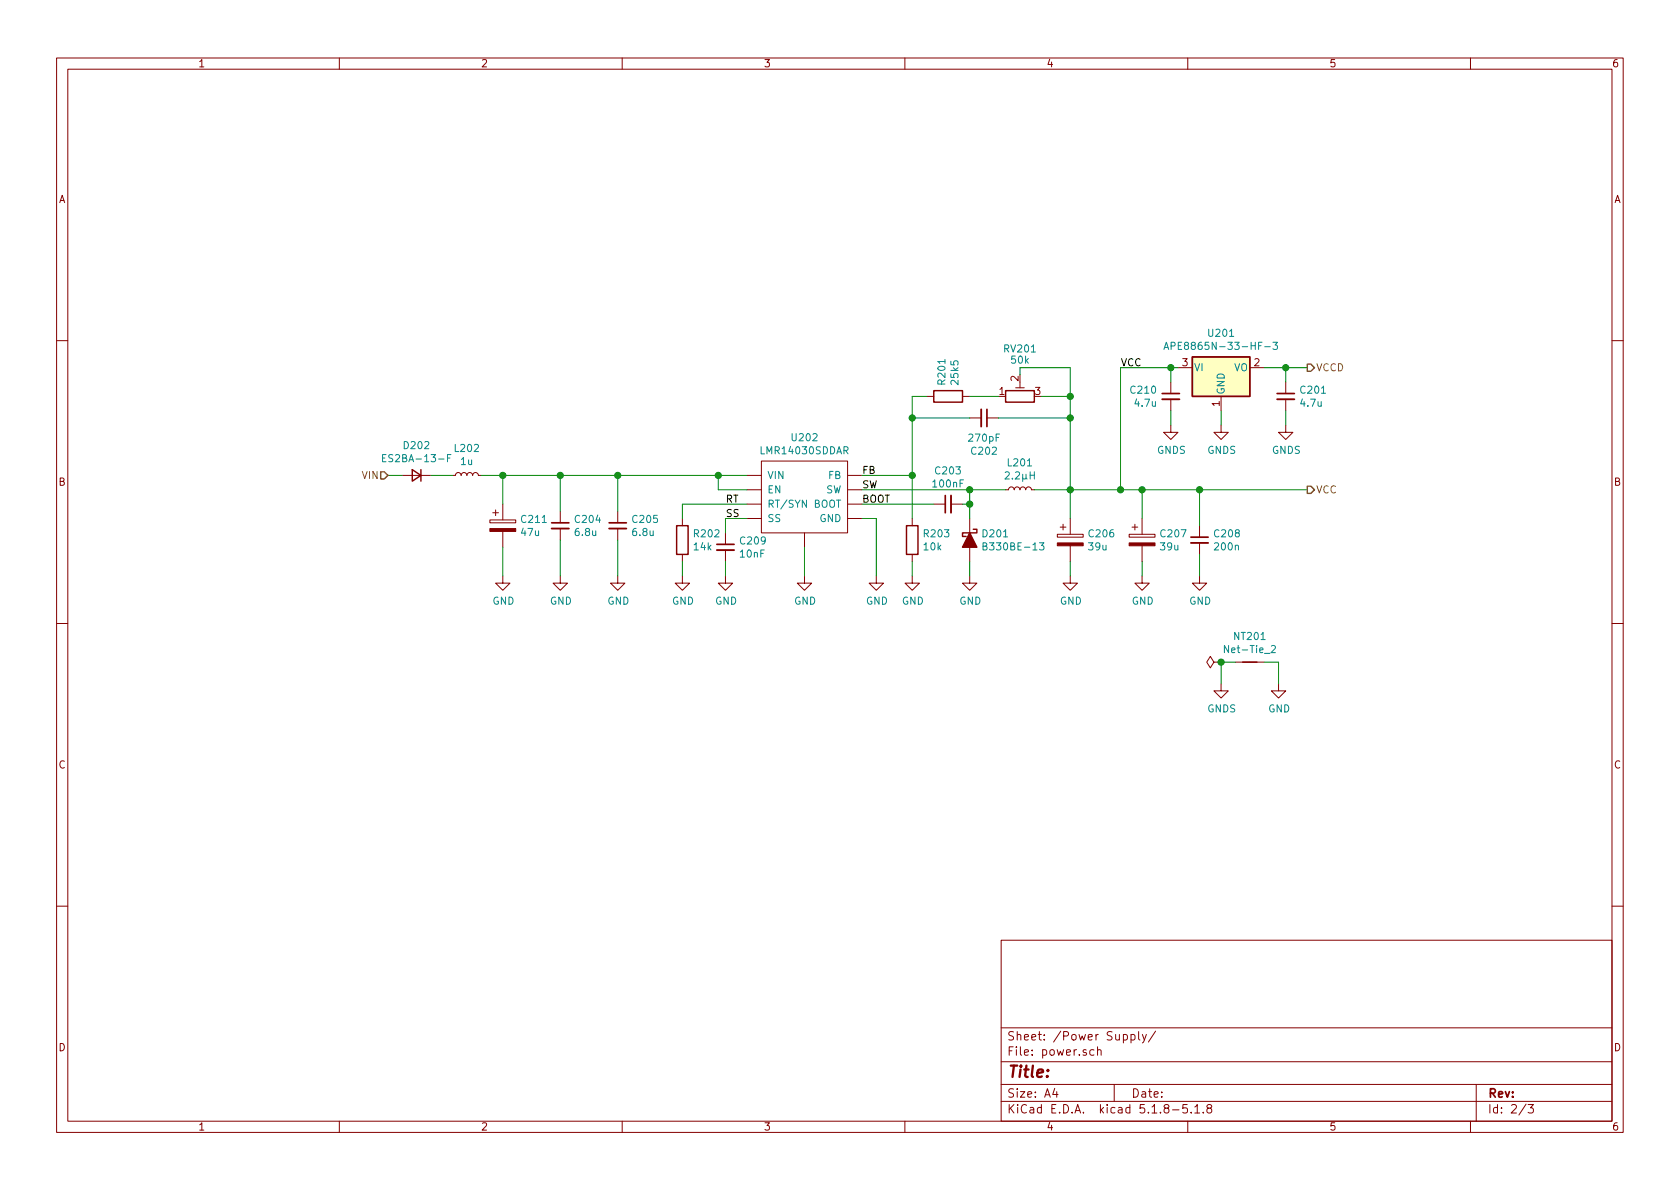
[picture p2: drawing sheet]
EESchema Schematic File Version 4
EELAYER 30 0
EELAYER END
$Descr A4 11693 8268
encoding utf-8
Sheet 2 3
Title ""
Date ""
Rev ""
Comp ""
Comment1 ""
Comment2 ""
Comment3 ""
Comment4 ""
$EndDescr
$Comp
L power:GND #PWR0207
U 1 1
P 5600 4000
F 0 "#PWR0207" H 5600 3750 50  0001 C CNN
F 1 "GND" H 5605 3827 50  0000 C CNN
F 2 "" H 5600 4000 50  0001 C CNN
F 3 "" H 5600 4000 50  0001 C CNN
	1    5600 4000
	1    0    0    -1  
$EndComp
$Comp
L power:GND #PWR0208
U 1 1
P 6100 4000
F 0 "#PWR0208" H 6100 3750 50  0001 C CNN
F 1 "GND" H 6105 3827 50  0000 C CNN
F 2 "" H 6100 4000 50  0001 C CNN
F 3 "" H 6100 4000 50  0001 C CNN
	1    6100 4000
	1    0    0    -1  
$EndComp
Wire Wire Line
	6000 3600 6100 3600
Wire Wire Line
	6100 3600 6100 4000
Wire Wire Line
	5600 3800 5600 4000
$Comp
L gpsdo-connector-rescue:LMR14030-project-psu-lmr14030-rescue U?
U 1 1
P 5550 3050
AR Path="/5C4495BD" Ref="U?"  Part="1" 
AR Path="/5DC0CB76/5C4495BD" Ref="U202"  Part="1" 
F 0 "U202" H 5600 3065 50  0000 C CNN
F 1 "LMR14030SDDAR" H 5600 2974 50  0000 C CNN
F 2 "Package_SO:TI_SO-PowerPAD-8" H 5350 2950 50  0001 C CNN
F 3 "" H 5350 2950 50  0001 C CNN
	1    5550 3050
	1    0    0    -1  
$EndComp
$Comp
L Device:D_Schottky_ALT D201
U 1 1
P 6750 3750
F 0 "D201" V 6704 3829 50  0000 L CNN
F 1 "B330BE-13" V 6795 3829 50  0000 L CNN
F 2 "Diode_SMD:D_SMB" H 6750 3750 50  0001 C CNN
F 3 "~" H 6750 3750 50  0001 C CNN
	1    6750 3750
	0    1    1    0   
$EndComp
$Comp
L power:GND #PWR0210
U 1 1
P 6750 4000
F 0 "#PWR0210" H 6750 3750 50  0001 C CNN
F 1 "GND" H 6755 3827 50  0000 C CNN
F 2 "" H 6750 4000 50  0001 C CNN
F 3 "" H 6750 4000 50  0001 C CNN
	1    6750 4000
	1    0    0    -1  
$EndComp
Wire Wire Line
	6750 3900 6750 4000
Wire Wire Line
	6000 3400 6750 3400
$Comp
L Device:C_Small C203
U 1 1
P 6600 3500
F 0 "C203" V 6829 3500 50  0000 C CNN
F 1 "100nF" V 6738 3500 50  0000 C CNN
F 2 "Capacitor_SMD:C_0805_2012Metric" H 6600 3500 50  0001 C CNN
F 3 "~" H 6600 3500 50  0001 C CNN
	1    6600 3500
	0    -1   -1   0   
$EndComp
Wire Wire Line
	6000 3500 6500 3500
Wire Wire Line
	6700 3500 6750 3500
Wire Wire Line
	6750 3500 6750 3400
$Comp
L Device:L_Small L201
U 1 1
P 7100 3400
F 0 "L201" V 7285 3400 50  0000 C CNN
F 1 "2.2µH" V 7194 3400 50  0000 C CNN
F 2 "Inductor_SMD:L_Coilcraft_XAL5030" H 7100 3400 50  0001 C CNN
F 3 "~" H 7100 3400 50  0001 C CNN
	1    7100 3400
	0    -1   -1   0   
$EndComp
$Comp
L Device:C_Small C205
U 1 1
P 4300 3650
F 0 "C205" H 4392 3696 50  0000 L CNN
F 1 "6.8u" H 4392 3605 50  0000 L CNN
F 2 "Capacitor_SMD:C_1206_3216Metric" H 4300 3650 50  0001 C CNN
F 3 "~" H 4300 3650 50  0001 C CNN
	1    4300 3650
	1    0    0    -1  
$EndComp
Wire Wire Line
	5200 3300 5000 3300
Wire Wire Line
	4300 3300 4300 3550
$Comp
L power:GND #PWR0204
U 1 1
P 4300 4000
F 0 "#PWR0204" H 4300 3750 50  0001 C CNN
F 1 "GND" H 4305 3827 50  0000 C CNN
F 2 "" H 4300 4000 50  0001 C CNN
F 3 "" H 4300 4000 50  0001 C CNN
	1    4300 4000
	1    0    0    -1  
$EndComp
Wire Wire Line
	4300 3750 4300 4000
$Comp
L Device:C_Small C209
U 1 1
P 5050 3800
F 0 "C209" H 5142 3846 50  0000 L CNN
F 1 "10nF" H 5142 3755 50  0000 L CNN
F 2 "Capacitor_SMD:C_0805_2012Metric" H 5050 3800 50  0001 C CNN
F 3 "~" H 5050 3800 50  0001 C CNN
	1    5050 3800
	1    0    0    -1  
$EndComp
Wire Wire Line
	5200 3600 5050 3600
Wire Wire Line
	5050 3600 5050 3700
$Comp
L power:GND #PWR0206
U 1 1
P 5050 4000
F 0 "#PWR0206" H 5050 3750 50  0001 C CNN
F 1 "GND" H 5055 3827 50  0000 C CNN
F 2 "" H 5050 4000 50  0001 C CNN
F 3 "" H 5050 4000 50  0001 C CNN
	1    5050 4000
	1    0    0    -1  
$EndComp
$Comp
L Device:R R203
U 1 1
P 6350 3750
F 0 "R203" H 6420 3796 50  0000 L CNN
F 1 "10k" H 6420 3705 50  0000 L CNN
F 2 "Resistor_SMD:R_0805_2012Metric_Pad1.15x1.40mm_HandSolder" V 6280 3750 50  0001 C CNN
F 3 "~" H 6350 3750 50  0001 C CNN
	1    6350 3750
	1    0    0    -1  
$EndComp
Wire Wire Line
	6000 3300 6350 3300
Wire Wire Line
	6350 3300 6350 3600
$Comp
L power:GND #PWR0209
U 1 1
P 6350 4000
F 0 "#PWR0209" H 6350 3750 50  0001 C CNN
F 1 "GND" H 6355 3827 50  0000 C CNN
F 2 "" H 6350 4000 50  0001 C CNN
F 3 "" H 6350 4000 50  0001 C CNN
	1    6350 4000
	1    0    0    -1  
$EndComp
Wire Wire Line
	6350 3900 6350 4000
Wire Wire Line
	5050 3900 5050 4000
$Comp
L Device:R R202
U 1 1
P 4750 3750
F 0 "R202" H 4820 3796 50  0000 L CNN
F 1 "14k" H 4820 3705 50  0000 L CNN
F 2 "Resistor_SMD:R_0805_2012Metric_Pad1.15x1.40mm_HandSolder" V 4680 3750 50  0001 C CNN
F 3 "~" H 4750 3750 50  0001 C CNN
	1    4750 3750
	1    0    0    -1  
$EndComp
Wire Wire Line
	5200 3500 4750 3500
Wire Wire Line
	4750 3500 4750 3600
$Comp
L power:GND #PWR0205
U 1 1
P 4750 4000
F 0 "#PWR0205" H 4750 3750 50  0001 C CNN
F 1 "GND" H 4755 3827 50  0000 C CNN
F 2 "" H 4750 4000 50  0001 C CNN
F 3 "" H 4750 4000 50  0001 C CNN
	1    4750 4000
	1    0    0    -1  
$EndComp
Wire Wire Line
	4750 3900 4750 4000
$Comp
L Device:CP C206
U 1 1
P 7450 3750
F 0 "C206" H 7568 3796 50  0000 L CNN
F 1 "39u" H 7568 3705 50  0000 L CNN
F 2 "Capacitor_SMD:CP_Elec_5x5.9" H 7488 3600 50  0001 C CNN
F 3 "~" H 7450 3750 50  0001 C CNN
	1    7450 3750
	1    0    0    -1  
$EndComp
Wire Wire Line
	7200 3400 7450 3400
Wire Wire Line
	7450 3400 7450 3600
$Comp
L power:GND #PWR0211
U 1 1
P 7450 4000
F 0 "#PWR0211" H 7450 3750 50  0001 C CNN
F 1 "GND" H 7455 3827 50  0000 C CNN
F 2 "" H 7450 4000 50  0001 C CNN
F 3 "" H 7450 4000 50  0001 C CNN
	1    7450 4000
	1    0    0    -1  
$EndComp
Wire Wire Line
	7450 3900 7450 4000
Connection ~ 6750 3400
Wire Wire Line
	6750 3400 7000 3400
Text Label 6000 3400 0    50   ~ 0
SW
Text Label 6000 3300 0    50   ~ 0
FB
Text Label 6000 3500 0    50   ~ 0
BOOT
Text Label 5050 3500 0    50   ~ 0
RT
Text Label 5050 3600 0    50   ~ 0
SS
Wire Wire Line
	2700 3300 2800 3300
Connection ~ 4300 3300
$Comp
L Device:R R201
U 1 1
P 6600 2750
F 0 "R201" H 6670 2796 50  0000 L CNN
F 1 "25k5" H 6670 2705 50  0000 L CNN
F 2 "Resistor_SMD:R_0805_2012Metric" V 6530 2750 50  0001 C CNN
F 3 "~" H 6600 2750 50  0001 C CNN
	1    6600 2750
	0    -1   -1   0   
$EndComp
Wire Wire Line
	6450 2750 6350 2750
Wire Wire Line
	6350 2750 6350 2900
Wire Wire Line
	6750 2750 6950 2750
Wire Wire Line
	7450 2750 7450 2900
Connection ~ 7450 3400
$Comp
L Device:R_POT_TRIM RV201
U 1 1
P 7100 2750
F 0 "RV201" V 7400 2750 50  0000 C TNN
F 1 "50k" V 7350 2750 50  0000 C CNN
F 2 "project:Trimpot_Bourns_3313J-1" H 7100 2750 50  0001 C CNN
F 3 "~" H 7100 2750 50  0001 C CNN
	1    7100 2750
	0    -1   -1   0   
$EndComp
Wire Wire Line
	7250 2750 7450 2750
Wire Wire Line
	7100 2600 7100 2550
Wire Wire Line
	7100 2550 7450 2550
Wire Wire Line
	7450 2550 7450 2750
Connection ~ 7450 2750
$Comp
L Device:C_Small C202
U 1 1
P 6850 2900
F 0 "C202" V 7079 2900 50  0000 C CNN
F 1 "270pF" V 6988 2900 50  0000 C CNN
F 2 "Capacitor_SMD:C_0805_2012Metric" H 6850 2900 50  0001 C CNN
F 3 "~" H 6850 2900 50  0001 C CNN
	1    6850 2900
	0    1    1    0   
$EndComp
Wire Wire Line
	6750 2900 6350 2900
Connection ~ 6350 2900
Wire Wire Line
	6350 2900 6350 3300
Wire Wire Line
	6950 2900 7450 2900
Connection ~ 7450 2900
Wire Wire Line
	7450 2900 7450 3400
$Comp
L Device:C_Small C204
U 1 1
P 3900 3650
F 0 "C204" H 3992 3696 50  0000 L CNN
F 1 "6.8u" H 3992 3605 50  0000 L CNN
F 2 "Capacitor_SMD:C_1206_3216Metric" H 3900 3650 50  0001 C CNN
F 3 "~" H 3900 3650 50  0001 C CNN
	1    3900 3650
	1    0    0    -1  
$EndComp
Wire Wire Line
	3900 3300 3900 3550
Connection ~ 3900 3300
Wire Wire Line
	3900 3300 4300 3300
$Comp
L power:GND #PWR0203
U 1 1
P 3900 4000
F 0 "#PWR0203" H 3900 3750 50  0001 C CNN
F 1 "GND" H 3905 3827 50  0000 C CNN
F 2 "" H 3900 4000 50  0001 C CNN
F 3 "" H 3900 4000 50  0001 C CNN
	1    3900 4000
	1    0    0    -1  
$EndComp
Wire Wire Line
	3900 3750 3900 4000
$Comp
L Device:CP C207
U 1 1
P 7950 3750
F 0 "C207" H 8068 3796 50  0000 L CNN
F 1 "39u" H 8068 3705 50  0000 L CNN
F 2 "Capacitor_SMD:CP_Elec_5x5.9" H 7988 3600 50  0001 C CNN
F 3 "~" H 7950 3750 50  0001 C CNN
	1    7950 3750
	1    0    0    -1  
$EndComp
Wire Wire Line
	7450 3400 7800 3400
Wire Wire Line
	7950 3400 7950 3600
Connection ~ 7950 3400
$Comp
L power:GND #PWR0212
U 1 1
P 7950 4000
F 0 "#PWR0212" H 7950 3750 50  0001 C CNN
F 1 "GND" H 7955 3827 50  0000 C CNN
F 2 "" H 7950 4000 50  0001 C CNN
F 3 "" H 7950 4000 50  0001 C CNN
	1    7950 4000
	1    0    0    -1  
$EndComp
Wire Wire Line
	7950 3900 7950 4000
Wire Wire Line
	5200 3400 5000 3400
Wire Wire Line
	5000 3400 5000 3300
Connection ~ 5000 3300
Wire Wire Line
	5000 3300 4300 3300
Connection ~ 6750 3500
Wire Wire Line
	6750 3500 6750 3600
Wire Wire Line
	7950 3400 8350 3400
$Comp
L Device:C_Small C208
U 1 1
P 8350 3750
F 0 "C208" H 8442 3796 50  0000 L CNN
F 1 "200n" H 8442 3705 50  0000 L CNN
F 2 "Capacitor_SMD:C_0805_2012Metric" H 8350 3750 50  0001 C CNN
F 3 "~" H 8350 3750 50  0001 C CNN
	1    8350 3750
	1    0    0    -1  
$EndComp
Wire Wire Line
	8350 3400 8350 3650
Connection ~ 8350 3400
Wire Wire Line
	8350 3400 9100 3400
Wire Wire Line
	8350 3850 8350 4000
$Comp
L power:GND #PWR0213
U 1 1
P 8350 4000
F 0 "#PWR0213" H 8350 3750 50  0001 C CNN
F 1 "GND" H 8355 3827 50  0000 C CNN
F 2 "" H 8350 4000 50  0001 C CNN
F 3 "" H 8350 4000 50  0001 C CNN
	1    8350 4000
	1    0    0    -1  
$EndComp
Text HLabel 2700 3300 0    50   Input ~ 0
VIN
Text HLabel 9100 3400 2    50   Output ~ 0
VCC
$Comp
L Regulator_Linear:APE8865N-33-HF-3 U201
U 1 1
P 8500 2550
F 0 "U201" H 8500 2792 50  0000 C CNN
F 1 "APE8865N-33-HF-3" H 8500 2701 50  0000 C CNN
F 2 "Package_TO_SOT_SMD:SOT-23" H 8500 2775 50  0001 C CIN
F 3 "http://www.tme.eu/fr/Document/ced3461ed31ea70a3c416fb648e0cde7/APE8865-3.pdf" H 8500 2550 50  0001 C CNN
	1    8500 2550
	1    0    0    -1  
$EndComp
Wire Wire Line
	8500 2850 8500 2950
Wire Wire Line
	7800 2550 8150 2550
Wire Wire Line
	9100 2550 8950 2550
Text Label 7800 2550 0    50   ~ 0
VCC
Text HLabel 9100 2550 2    50   Output ~ 0
VCCD
Wire Wire Line
	7800 2550 7800 3400
Connection ~ 7800 3400
Wire Wire Line
	7800 3400 7950 3400
$Comp
L Device:C_Small C201
U 1 1
P 8950 2750
F 0 "C201" H 9042 2796 50  0000 L CNN
F 1 "4.7u" H 9042 2705 50  0000 L CNN
F 2 "Capacitor_SMD:C_0805_2012Metric" H 8950 2750 50  0001 C CNN
F 3 "~" H 8950 2750 50  0001 C CNN
	1    8950 2750
	1    0    0    -1  
$EndComp
Wire Wire Line
	8950 2550 8950 2650
Connection ~ 8950 2550
Wire Wire Line
	8950 2550 8800 2550
Wire Wire Line
	8950 2850 8950 2950
$Comp
L Device:Net-Tie_2 NT201
U 1 1
P 8700 4600
F 0 "NT201" H 8700 4781 50  0000 C CNN
F 1 "Net-Tie_2" H 8700 4690 50  0000 C CNN
F 2 "NetTie:NetTie-2_SMD_Pad2.0mm" H 8700 4600 50  0001 C CNN
F 3 "~" H 8700 4600 50  0001 C CNN
	1    8700 4600
	1    0    0    -1  
$EndComp
$Comp
L power:GND #PWR0215
U 1 1
P 8900 4750
F 0 "#PWR0215" H 8900 4500 50  0001 C CNN
F 1 "GND" H 8905 4577 50  0000 C CNN
F 2 "" H 8900 4750 50  0001 C CNN
F 3 "" H 8900 4750 50  0001 C CNN
	1    8900 4750
	1    0    0    -1  
$EndComp
$Comp
L power:GNDS #PWR0214
U 1 1
P 8500 4750
F 0 "#PWR0214" H 8500 4500 50  0001 C CNN
F 1 "GNDS" H 8505 4577 50  0000 C CNN
F 2 "" H 8500 4750 50  0001 C CNN
F 3 "" H 8500 4750 50  0001 C CNN
	1    8500 4750
	1    0    0    -1  
$EndComp
Wire Wire Line
	8500 4750 8500 4600
Wire Wire Line
	8500 4600 8600 4600
Wire Wire Line
	8900 4750 8900 4600
Wire Wire Line
	8900 4600 8800 4600
$Comp
L power:GNDS #PWR0201
U 1 1
P 8500 2950
F 0 "#PWR0201" H 8500 2700 50  0001 C CNN
F 1 "GNDS" H 8505 2777 50  0000 C CNN
F 2 "" H 8500 2950 50  0001 C CNN
F 3 "" H 8500 2950 50  0001 C CNN
	1    8500 2950
	1    0    0    -1  
$EndComp
$Comp
L power:GNDS #PWR0202
U 1 1
P 8950 2950
F 0 "#PWR0202" H 8950 2700 50  0001 C CNN
F 1 "GNDS" H 8955 2777 50  0000 C CNN
F 2 "" H 8950 2950 50  0001 C CNN
F 3 "" H 8950 2950 50  0001 C CNN
	1    8950 2950
	1    0    0    -1  
$EndComp
$Comp
L power:PWR_FLAG #FLG0105
U 1 1
P 8500 4600
F 0 "#FLG0105" H 8500 4675 50  0001 C CNN
F 1 "PWR_FLAG" V 8500 4727 50  0001 L CNN
F 2 "" H 8500 4600 50  0001 C CNN
F 3 "~" H 8500 4600 50  0001 C CNN
	1    8500 4600
	0    -1   -1   0   
$EndComp
Connection ~ 8500 4600
$Comp
L Device:C_Small C210
U 1 1
P 8150 2750
F 0 "C210" H 8058 2796 50  0000 R CNN
F 1 "4.7u" H 8058 2705 50  0000 R CNN
F 2 "Capacitor_SMD:C_0805_2012Metric" H 8150 2750 50  0001 C CNN
F 3 "~" H 8150 2750 50  0001 C CNN
	1    8150 2750
	1    0    0    -1  
$EndComp
$Comp
L power:GNDS #PWR0216
U 1 1
P 8150 2950
F 0 "#PWR0216" H 8150 2700 50  0001 C CNN
F 1 "GNDS" H 8155 2777 50  0000 C CNN
F 2 "" H 8150 2950 50  0001 C CNN
F 3 "" H 8150 2950 50  0001 C CNN
	1    8150 2950
	1    0    0    -1  
$EndComp
Wire Wire Line
	8150 2550 8150 2650
Connection ~ 8150 2550
Wire Wire Line
	8150 2550 8200 2550
Wire Wire Line
	8150 2850 8150 2950
$Comp
L power:GND #PWR0111
U 1 1
P 3500 4000
F 0 "#PWR0111" H 3500 3750 50  0001 C CNN
F 1 "GND" H 3505 3827 50  0000 C CNN
F 2 "" H 3500 4000 50  0001 C CNN
F 3 "" H 3500 4000 50  0001 C CNN
	1    3500 4000
	1    0    0    -1  
$EndComp
Wire Wire Line
	3350 3300 3500 3300
$Comp
L Device:CP C211
U 1 1
P 3500 3650
F 0 "C211" H 3618 3696 50  0000 L CNN
F 1 "47u" H 3618 3605 50  0000 L CNN
F 2 "Capacitor_SMD:CP_Elec_5x5.9" H 3538 3500 50  0001 C CNN
F 3 "~" H 3500 3650 50  0001 C CNN
	1    3500 3650
	1    0    0    -1  
$EndComp
Wire Wire Line
	3500 3300 3500 3500
Connection ~ 3500 3300
Wire Wire Line
	3500 3300 3900 3300
Wire Wire Line
	3500 3800 3500 4000
Connection ~ 6350 3300
Wire Wire Line
	3000 3300 3150 3300
$Comp
L Device:D_Small D202
U 1 1
P 2900 3300
F 0 "D202" H 2900 3095 50  0000 C CNN
F 1 "ES2BA-13-F" H 2900 3186 50  0000 C CNN
F 2 "Diode_SMD:D_SMA" V 2900 3300 50  0001 C CNN
F 3 "~" V 2900 3300 50  0001 C CNN
	1    2900 3300
	-1   0    0    1   
$EndComp
$Comp
L Device:L_Small L202
U 1 1
P 3250 3300
F 0 "L202" V 3435 3300 50  0000 C CNN
F 1 "1u" V 3344 3300 50  0000 C CNN
F 2 "Inductor_SMD:L_1206_3216Metric" H 3250 3300 50  0001 C CNN
F 3 "~" H 3250 3300 50  0001 C CNN
	1    3250 3300
	0    -1   -1   0   
$EndComp
$EndSCHEMATC
